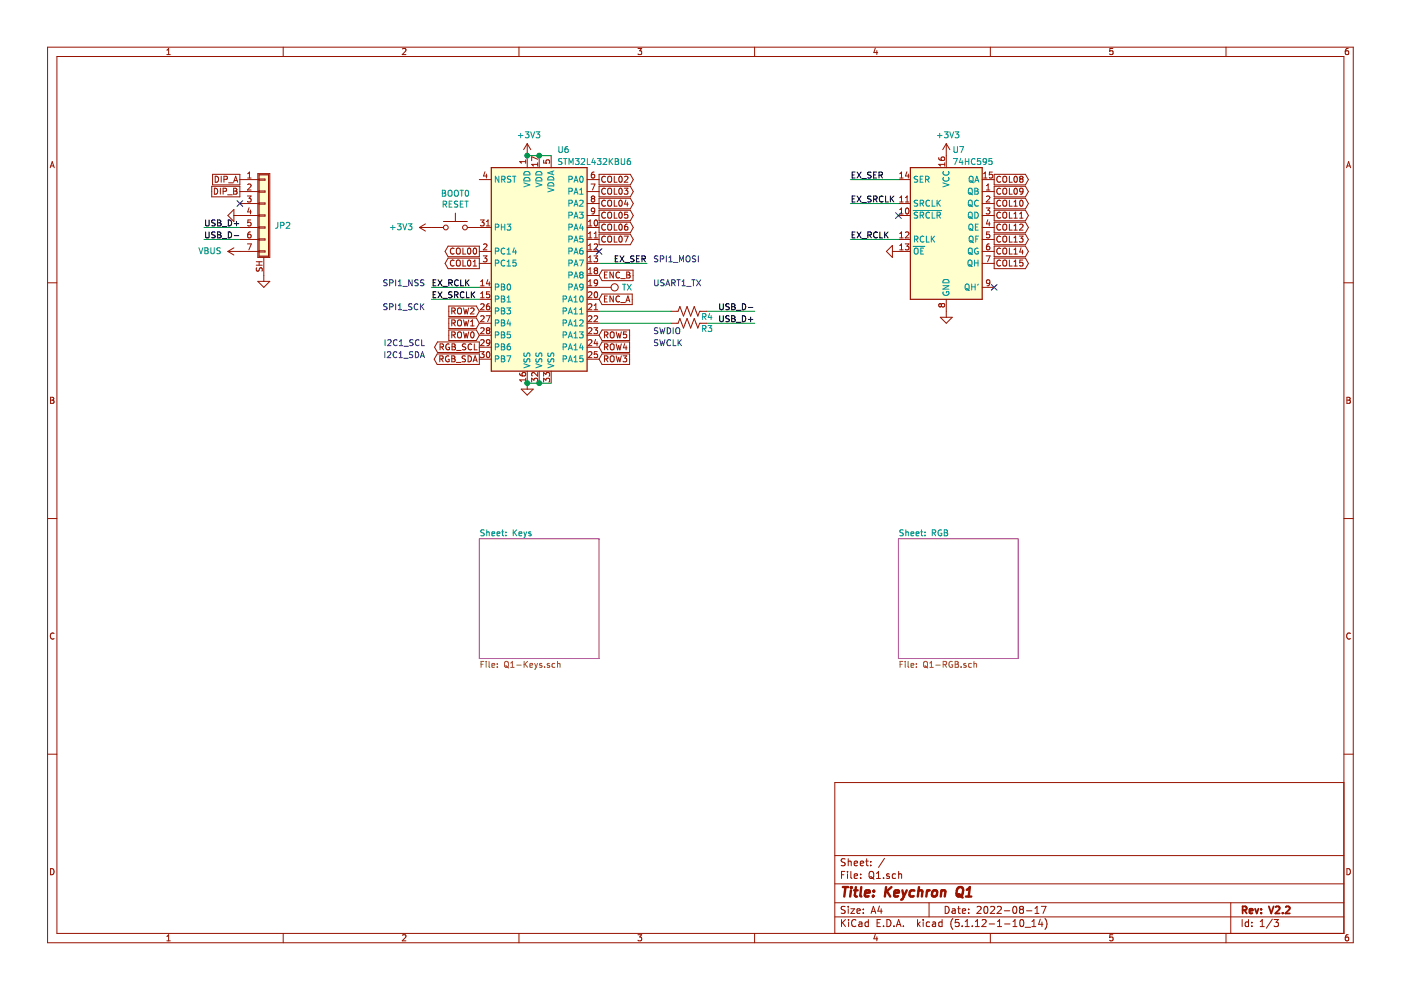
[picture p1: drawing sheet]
EESchema Schematic File Version 4
EELAYER 30 0
EELAYER END
$Descr A4 11693 8268
encoding utf-8
Sheet 1 3
Title "Keychron Q1"
Date "2022-08-17"
Rev "V2.2"
Comp ""
Comment1 ""
Comment2 ""
Comment3 ""
Comment4 ""
$EndDescr
$Comp
L MCU_ST_STM32L4:STM32L432KBUx U6
U 1 1
P 4500 2200
F 0 "U6" H 4650 3150 50  0000 L CNN
F 1 "STM32L432KBU6" H 4650 3050 50  0000 L CNN
F 2 "Package_DFN_QFN:QFN-32-1EP_5x5mm_P0.5mm_EP3.45x3.45mm" H 4100 1300 50  0001 R CNN
F 3 "http://www.st.com/st-web-ui/static/active/en/resource/technical/document/datasheet/DM00257205.pdf" H 4500 2200 50  0001 C CNN
	1    4500 2200
	1    0    0    -1  
$EndComp
$Comp
L power:GND #PWR05
U 1 1
P 7900 2600
F 0 "#PWR05" H 7900 2350 50  0001 C CNN
F 1 "GND" H 7905 2427 50  0001 C CNN
F 2 "" H 7900 2600 50  0001 C CNN
F 3 "" H 7900 2600 50  0001 C CNN
	1    7900 2600
	1    0    0    -1  
$EndComp
$Comp
L 74xx:74HC595 U7
U 1 1
P 7900 1900
F 0 "U7" H 7950 2550 50  0000 L CNN
F 1 "74HC595" H 7950 2450 50  0000 L CNN
F 2 "" H 7900 1900 50  0001 C CNN
F 3 "http://www.ti.com/lit/ds/symlink/sn74hc595.pdf" H 7900 1900 50  0001 C CNN
	1    7900 1900
	1    0    0    -1  
$EndComp
Text Label 5400 2200 2    50   ~ 0
EX_SER
Text Label 7100 1500 0    50   ~ 0
EX_SER
Wire Wire Line
	5000 2200 5400 2200
Wire Wire Line
	7100 1500 7500 1500
$Comp
L power:GND #PWR04
U 1 1
P 7500 2100
F 0 "#PWR04" H 7500 1850 50  0001 C CNN
F 1 "GND" H 7505 1927 50  0001 C CNN
F 2 "" H 7500 2100 50  0001 C CNN
F 3 "" H 7500 2100 50  0001 C CNN
	1    7500 2100
	0    1    1    0   
$EndComp
Text Label 3600 2400 0    50   ~ 0
EX_RCLK
Wire Wire Line
	3600 2400 4000 2400
Text Label 3600 2500 0    50   ~ 0
EX_SRCLK
Wire Wire Line
	3600 2500 4000 2500
Text Label 7100 2000 0    50   ~ 0
EX_RCLK
Wire Wire Line
	7100 2000 7500 2000
Text Label 7100 1700 0    50   ~ 0
EX_SRCLK
Wire Wire Line
	7100 1700 7500 1700
NoConn ~ 7500 1800
NoConn ~ 8300 2400
$Comp
L Connector_Generic_Shielded:Conn_01x07_Shielded JP2
U 1 1
P 2200 1800
F 0 "JP2" H 2288 1717 50  0000 L CNN
F 1 "Conn_01x07_Shielded" H 2288 1672 50  0001 L CNN
F 2 "" H 2200 1800 50  0001 C CNN
F 3 "~" H 2200 1800 50  0001 C CNN
	1    2200 1800
	1    0    0    -1  
$EndComp
$Comp
L power:GND #PWR02
U 1 1
P 2200 2300
F 0 "#PWR02" H 2200 2050 50  0001 C CNN
F 1 "GND" H 2205 2127 50  0001 C CNN
F 2 "" H 2200 2300 50  0001 C CNN
F 3 "" H 2200 2300 50  0001 C CNN
	1    2200 2300
	1    0    0    -1  
$EndComp
$Comp
L power:GND #PWR01
U 1 1
P 2000 1800
F 0 "#PWR01" H 2000 1550 50  0001 C CNN
F 1 "GND" H 2005 1627 50  0001 C CNN
F 2 "" H 2000 1800 50  0001 C CNN
F 3 "" H 2000 1800 50  0001 C CNN
	1    2000 1800
	0    1    1    0   
$EndComp
Text Label 6300 2700 2    50   ~ 0
USB_D+
Text Label 6300 2600 2    50   ~ 0
USB_D-
Wire Wire Line
	6300 2600 5900 2600
Wire Wire Line
	6300 2700 5900 2700
$Comp
L Device:R_US R3
U 1 1
P 5750 2700
F 0 "R3" V 5700 2600 50  0000 R CNN
F 1 "R" V 5636 2700 50  0001 C CNN
F 2 "" V 5790 2690 50  0001 C CNN
F 3 "~" H 5750 2700 50  0001 C CNN
	1    5750 2700
	0    -1   -1   0   
$EndComp
$Comp
L Device:R_US R4
U 1 1
P 5750 2600
F 0 "R4" V 5700 2500 50  0000 R CNN
F 1 "R" V 5636 2600 50  0001 C CNN
F 2 "" V 5790 2590 50  0001 C CNN
F 3 "~" H 5750 2600 50  0001 C CNN
	1    5750 2600
	0    -1   -1   0   
$EndComp
Text Label 1700 2000 0    50   ~ 0
USB_D-
Wire Wire Line
	1700 2000 2000 2000
Text Label 1700 1900 0    50   ~ 0
USB_D+
Wire Wire Line
	1700 1900 2000 1900
$Comp
L Connector:TestPoint TP1
U 1 1
P 5000 2400
F 0 "TP1" V 5000 2588 50  0001 L CNN
F 1 "TX" V 5000 2588 50  0000 L CNN
F 2 "" H 5200 2400 50  0001 C CNN
F 3 "~" H 5200 2400 50  0001 C CNN
	1    5000 2400
	0    1    1    0   
$EndComp
Text Notes 5450 2400 0    50   ~ 0
USART1_TX
Text Notes 5450 2200 0    50   ~ 0
SPI1_MOSI
Text Notes 3550 2400 2    50   ~ 0
SPI1_NSS
NoConn ~ 2000 1700
$Comp
L Switch:SW_Push BOOT0
U 1 1
P 3800 1900
F 0 "BOOT0" H 3800 2185 50  0000 C CNN
F 1 "RESET" H 3800 2094 50  0000 C CNN
F 2 "" H 3800 2100 50  0001 C CNN
F 3 "~" H 3800 2100 50  0001 C CNN
	1    3800 1900
	1    0    0    -1  
$EndComp
$Comp
L power:+3V3 #PWR03
U 1 1
P 3600 1900
F 0 "#PWR03" H 3600 1750 50  0001 C CNN
F 1 "+3V3" V 3600 2050 50  0000 L CNN
F 2 "" H 3600 1900 50  0001 C CNN
F 3 "" H 3600 1900 50  0001 C CNN
	1    3600 1900
	0    -1   -1   0   
$EndComp
Text Notes 3550 2600 2    50   ~ 0
SPI1_SCK
Text Notes 3550 2900 2    50   ~ 0
I2C1_SCL
Text Notes 3550 3000 2    50   ~ 0
I2C1_SDA
$Sheet
S 7500 4500 1000 1000
U 63394351
F0 "RGB" 50
F1 "Q1-RGB.sch" 50
$EndSheet
$Sheet
S 4000 4500 1000 1000
U 62F582B9
F0 "Keys" 50
F1 "Q1-Keys.sch" 50
$EndSheet
Text GLabel 5000 1500 2    50   Output ~ 0
COL02
Text GLabel 5000 1600 2    50   Output ~ 0
COL03
Text GLabel 5000 1700 2    50   Output ~ 0
COL04
Text GLabel 5000 1800 2    50   Output ~ 0
COL05
Text GLabel 5000 1900 2    50   Output ~ 0
COL06
Text GLabel 5000 2000 2    50   Output ~ 0
COL07
NoConn ~ 5000 2100
Text GLabel 5000 2500 2    50   Input ~ 0
ENC_A
Text GLabel 5000 2300 2    50   Input ~ 0
ENC_B
Text GLabel 5000 2800 2    50   Input ~ 0
ROW5
Text GLabel 5000 2900 2    50   Input ~ 0
ROW4
Text GLabel 5000 3000 2    50   Input ~ 0
ROW3
Text GLabel 2000 1500 0    50   UnSpc ~ 0
DIP_A
Text GLabel 2000 1600 0    50   UnSpc ~ 0
DIP_B
$Comp
L power:VBUS #PWR0109
U 1 1
P 2000 2100
F 0 "#PWR0109" H 2000 1950 50  0001 C CNN
F 1 "VBUS" V 2000 2250 50  0000 L CNN
F 2 "" H 2000 2100 50  0001 C CNN
F 3 "" H 2000 2100 50  0001 C CNN
	1    2000 2100
	0    -1   -1   0   
$EndComp
Text GLabel 4000 2600 0    50   Input ~ 0
ROW2
Text GLabel 4000 2700 0    50   Input ~ 0
ROW1
Text GLabel 4000 2800 0    50   Input ~ 0
ROW0
Text GLabel 4000 2900 0    50   Output ~ 0
RGB_SCL
Text GLabel 4000 3000 0    50   Output ~ 0
RGB_SDA
Text GLabel 4000 2100 0    50   Output ~ 0
COL00
Text GLabel 4000 2200 0    50   Output ~ 0
COL01
$Comp
L power:+3V3 #PWR0110
U 1 1
P 4400 1300
F 0 "#PWR0110" H 4400 1150 50  0001 C CNN
F 1 "+3V3" H 4415 1473 50  0000 C CNN
F 2 "" H 4400 1300 50  0001 C CNN
F 3 "" H 4400 1300 50  0001 C CNN
	1    4400 1300
	1    0    0    -1  
$EndComp
Wire Wire Line
	4400 1300 4500 1300
Connection ~ 4400 1300
Connection ~ 4500 1300
Wire Wire Line
	4500 1300 4600 1300
$Comp
L power:GND #PWR0111
U 1 1
P 4400 3200
F 0 "#PWR0111" H 4400 2950 50  0001 C CNN
F 1 "GND" H 4405 3027 50  0001 C CNN
F 2 "" H 4400 3200 50  0001 C CNN
F 3 "" H 4400 3200 50  0001 C CNN
	1    4400 3200
	1    0    0    -1  
$EndComp
Wire Wire Line
	4400 3200 4500 3200
Connection ~ 4400 3200
Connection ~ 4500 3200
Wire Wire Line
	4500 3200 4600 3200
$Comp
L power:+3V3 #PWR0112
U 1 1
P 7900 1300
F 0 "#PWR0112" H 7900 1150 50  0001 C CNN
F 1 "+3V3" H 7915 1473 50  0000 C CNN
F 2 "" H 7900 1300 50  0001 C CNN
F 3 "" H 7900 1300 50  0001 C CNN
	1    7900 1300
	1    0    0    -1  
$EndComp
Text Notes 5450 2800 0    50   ~ 0
SWDIO
Text Notes 5450 2900 0    50   ~ 0
SWCLK
Wire Wire Line
	5000 2700 5600 2700
Wire Wire Line
	5000 2600 5600 2600
Text GLabel 8300 1500 2    50   Output ~ 0
COL08
Text GLabel 8300 1600 2    50   Output ~ 0
COL09
Text GLabel 8300 1700 2    50   Output ~ 0
COL10
Text GLabel 8300 1800 2    50   Output ~ 0
COL11
Text GLabel 8300 1900 2    50   Output ~ 0
COL12
Text GLabel 8300 2000 2    50   Output ~ 0
COL13
Text GLabel 8300 2100 2    50   Output ~ 0
COL14
Text GLabel 8300 2200 2    50   Output ~ 0
COL15
$EndSCHEMATC
